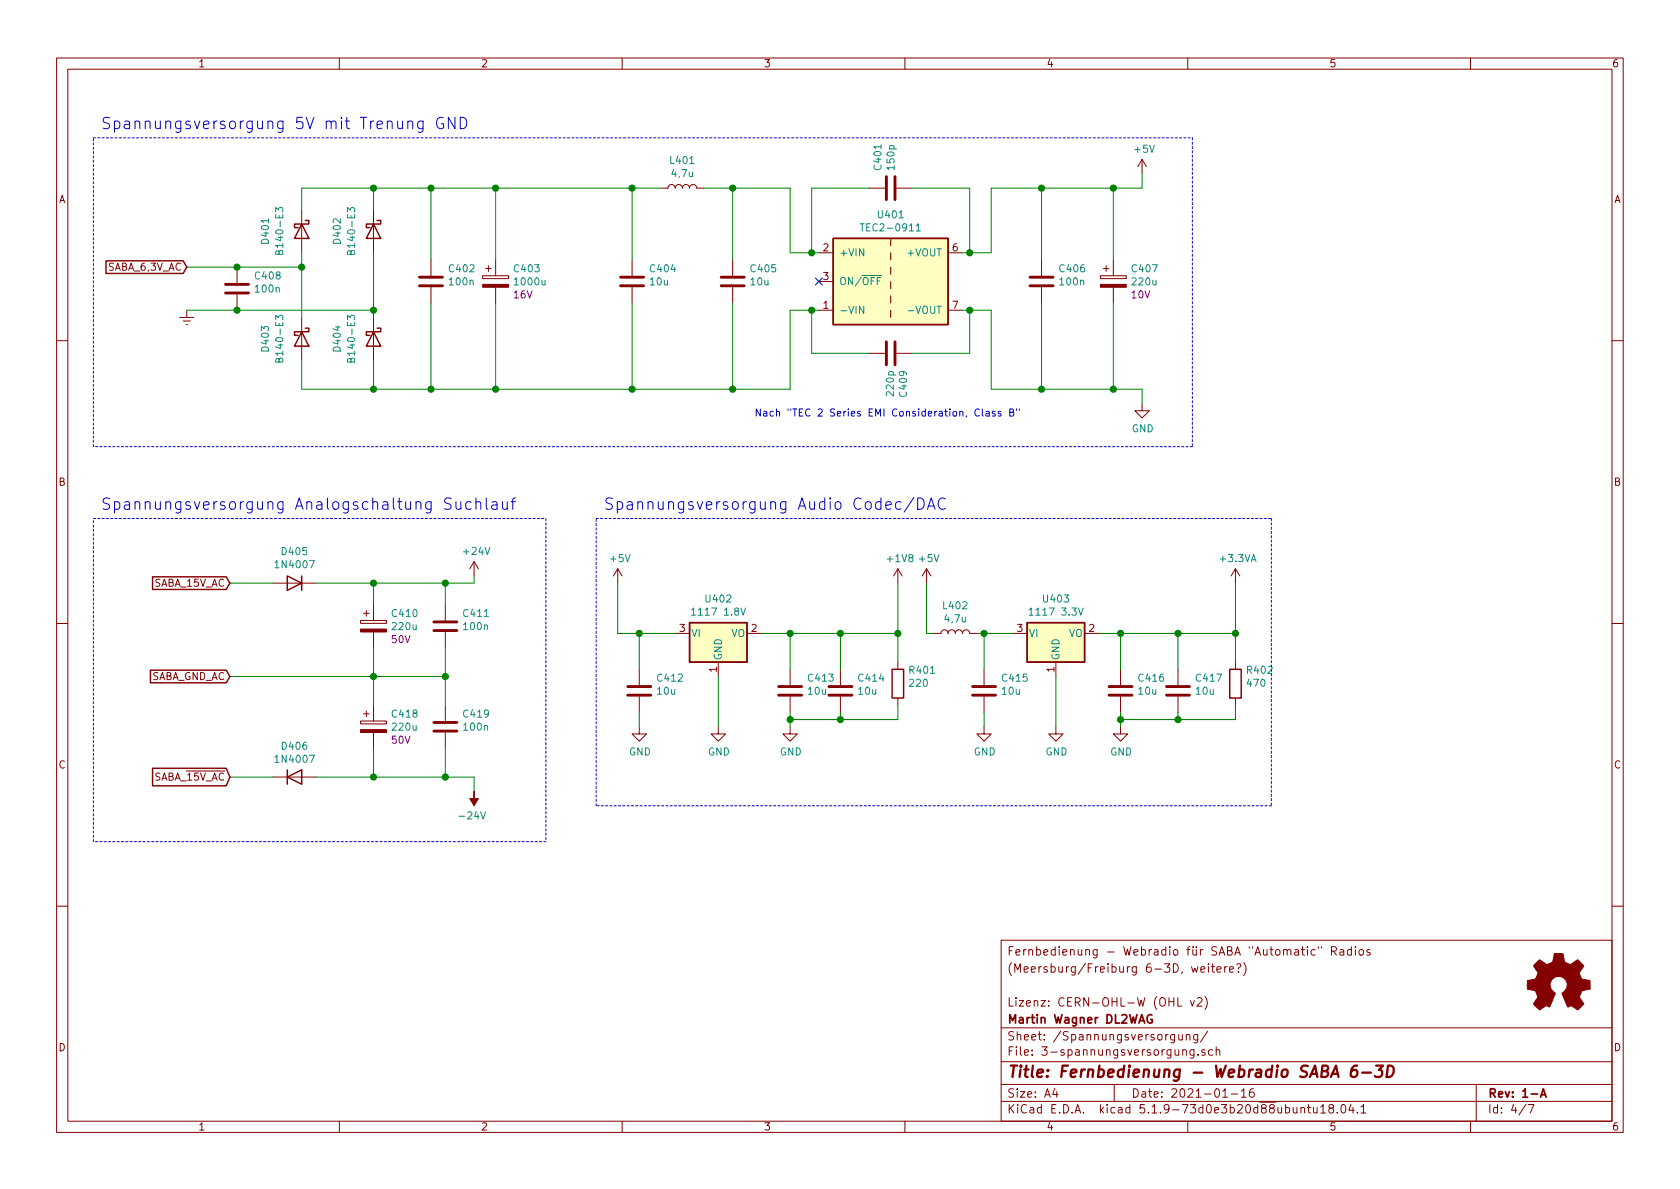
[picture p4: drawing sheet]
EESchema Schematic File Version 4
EELAYER 30 0
EELAYER END
$Descr A4 11693 8268
encoding utf-8
Sheet 4 7
Title "Fernbedienung - Webradio SABA 6-3D"
Date "2021-01-16"
Rev "1-A"
Comp "Martin Wagner DL2WAG"
Comment1 "Lizenz: CERN-OHL-W (OHL v2)"
Comment2 ""
Comment3 "(Meersburg/Freiburg 6-3D, weitere?)"
Comment4 "Fernbedienung - Webradio für SABA \"Automatic\" Radios"
$EndDescr
$Comp
L Graphic:Logo_Open_Hardware_Small #LOGO?
U 1 1
P 10850 6850
AR Path="/6008C46B" Ref="#LOGO?"  Part="1" 
AR Path="/6008B538/6008C46B" Ref="#LOGO401"  Part="1" 
F 0 "#LOGO401" H 10850 7125 50  0001 C CNN
F 1 "Logo_Open_Hardware_Small" H 10850 6625 50  0001 C CNN
F 2 "" H 10850 6850 50  0001 C CNN
F 3 "~" H 10850 6850 50  0001 C CNN
	1    10850 6850
	1    0    0    -1  
$EndComp
$Comp
L Diode:B140-E3 D?
U 1 1
P 2100 1600
AR Path="/6002EA57/6009846C" Ref="D?"  Part="1" 
AR Path="/6008B538/6009846C" Ref="D401"  Part="1" 
F 0 "D401" H 2100 1350 50  0000 C CNN
F 1 "B140-E3" H 2100 1450 50  0000 C CNN
F 2 "Diode_SMD:D_SMA" H 2100 1425 50  0001 C CNN
F 3 "http://www.vishay.com/docs/88946/b120.pdf" H 2100 1600 50  0001 C CNN
F 4 "Vishay B140-E3/61T" H 2100 1600 50  0001 C CNN "Bauteil"
	1    2100 1600
	0    1    1    0   
$EndComp
Wire Wire Line
	2100 2500 2100 2700
Wire Wire Line
	2100 2700 2600 2700
Wire Wire Line
	2600 2500 2600 2700
Wire Wire Line
	2100 1450 2100 1300
Wire Wire Line
	2100 1300 2600 1300
Wire Wire Line
	2600 1300 2600 1450
$Comp
L Device:C C?
U 1 1
P 3000 1950
AR Path="/6002EA57/600BAEBF" Ref="C?"  Part="1" 
AR Path="/6008B538/600BAEBF" Ref="C402"  Part="1" 
F 0 "C402" H 3115 2041 50  0000 L CNN
F 1 "100n" H 3115 1950 50  0000 L CNN
F 2 "Capacitor_SMD:C_0603_1608Metric" H 3038 1800 50  0001 C CNN
F 3 "~" H 3000 1950 50  0001 C CNN
F 4 "" H 3115 1859 50  0000 L CNN "Placement"
F 5 "WE 885382206004" H 3000 1950 50  0001 C CNN "Bauteil"
	1    3000 1950
	1    0    0    -1  
$EndComp
$Comp
L Device:C C?
U 1 1
P 4400 1950
AR Path="/6002EA57/600BAEC6" Ref="C?"  Part="1" 
AR Path="/6008B538/600BAEC6" Ref="C404"  Part="1" 
F 0 "C404" H 4515 2041 50  0000 L CNN
F 1 "10u" H 4515 1950 50  0000 L CNN
F 2 "Capacitor_SMD:C_1206_3216Metric" H 4438 1800 50  0001 C CNN
F 3 "~" H 4400 1950 50  0001 C CNN
F 4 "" H 4515 1859 50  0000 L CNN "Placement"
F 5 "WE 885012208069" H 4400 1950 50  0001 C CNN "Bauteil"
	1    4400 1950
	1    0    0    -1  
$EndComp
Wire Wire Line
	3000 1300 3000 1800
Wire Wire Line
	3000 2100 3000 2700
Wire Wire Line
	1300 2150 1650 2150
Wire Wire Line
	2100 2200 2100 1850
Wire Wire Line
	2100 1850 2100 1750
Connection ~ 2100 1850
Wire Wire Line
	1300 1850 1650 1850
$Comp
L power:Earth #PWR0402
U 1 1
P 1300 2150
F 0 "#PWR0402" H 1300 1900 50  0001 C CNN
F 1 "Earth" H 1300 2000 50  0001 C CNN
F 2 "" H 1300 2150 50  0001 C CNN
F 3 "~" H 1300 2150 50  0001 C CNN
	1    1300 2150
	1    0    0    -1  
$EndComp
Text GLabel 1300 1850 0    50   Input ~ 0
SABA_6,3V_AC
$Comp
L Device:C C?
U 1 1
P 1650 2000
AR Path="/6002EA57/600C5AD1" Ref="C?"  Part="1" 
AR Path="/6008B538/600C5AD1" Ref="C408"  Part="1" 
F 0 "C408" H 1765 2091 50  0000 L CNN
F 1 "100n" H 1765 2000 50  0000 L CNN
F 2 "Capacitor_SMD:C_0603_1608Metric" H 1688 1850 50  0001 C CNN
F 3 "~" H 1650 2000 50  0001 C CNN
F 4 "" H 1765 1909 50  0000 L CNN "Placement"
F 5 "WE 885382206004" H 1650 2000 50  0001 C CNN "Bauteil"
	1    1650 2000
	1    0    0    -1  
$EndComp
Connection ~ 1650 1850
Wire Wire Line
	1650 1850 2100 1850
Connection ~ 1650 2150
Wire Wire Line
	1650 2150 2600 2150
Connection ~ 2600 2150
Wire Wire Line
	2600 2150 2600 2200
Wire Wire Line
	2600 1750 2600 2150
Wire Wire Line
	3000 1300 3450 1300
Wire Wire Line
	4400 1300 4400 1800
Wire Wire Line
	4400 2100 4400 2700
$Comp
L Device:L L401
U 1 1
P 4750 1300
F 0 "L401" V 4940 1300 50  0000 C CNN
F 1 "4,7u" V 4849 1300 50  0000 C CNN
F 2 "local:WE-LQ" H 4750 1300 50  0001 C CNN
F 3 "~" H 4750 1300 50  0001 C CNN
F 4 "WE 744045004" V 4750 1300 50  0001 C CNN "Bauteil"
	1    4750 1300
	0    -1   -1   0   
$EndComp
$Comp
L Device:C C?
U 1 1
P 5100 1950
AR Path="/6002EA57/600C92CE" Ref="C?"  Part="1" 
AR Path="/6008B538/600C92CE" Ref="C405"  Part="1" 
F 0 "C405" H 5215 2041 50  0000 L CNN
F 1 "10u" H 5215 1950 50  0000 L CNN
F 2 "Capacitor_SMD:C_1206_3216Metric" H 5138 1800 50  0001 C CNN
F 3 "~" H 5100 1950 50  0001 C CNN
F 4 "" H 5215 1859 50  0000 L CNN "Placement"
F 5 "WE 885012208069" H 5100 1950 50  0001 C CNN "Bauteil"
	1    5100 1950
	1    0    0    -1  
$EndComp
Wire Wire Line
	4400 1300 4600 1300
Wire Wire Line
	5100 1300 5100 1800
Connection ~ 4400 1300
Wire Wire Line
	5100 2100 5100 2700
Wire Wire Line
	3000 2700 3450 2700
Connection ~ 4400 2700
$Comp
L local:TEC2-0911 U401
U 1 1
P 6200 1950
F 0 "U401" H 6200 2417 50  0000 C CNN
F 1 "TEC2-0911" H 6200 2326 50  0000 C CNN
F 2 "local:Converter_DCDC_TRACO_TEC2_xxxx_THT" H 6200 1950 50  0001 C CNN
F 3 "" H 6200 1950 50  0001 C CNN
F 4 "Traco Power TEC 2-0911" H 6200 1950 50  0001 C CNN "Bauteil"
	1    6200 1950
	1    0    0    -1  
$EndComp
NoConn ~ 5700 1950
Text Notes 5250 2900 0    50   ~ 0
Nach "TEC 2 Series EMI Consideration, Class B"
Wire Wire Line
	5700 1750 5650 1750
Wire Wire Line
	5500 1750 5500 1300
Wire Wire Line
	4900 1300 5100 1300
Connection ~ 5100 1300
Wire Wire Line
	5100 1300 5500 1300
Wire Wire Line
	5700 2150 5650 2150
Wire Wire Line
	5500 2150 5500 2700
Wire Wire Line
	4400 2700 5100 2700
Connection ~ 5100 2700
Wire Wire Line
	5100 2700 5500 2700
Wire Wire Line
	6700 1750 6750 1750
Wire Wire Line
	6900 1750 6900 1300
Wire Wire Line
	6900 1300 7250 1300
Wire Wire Line
	6700 2150 6750 2150
Wire Wire Line
	6900 2150 6900 2700
Wire Wire Line
	6900 2700 7250 2700
$Comp
L Device:C C?
U 1 1
P 6200 1300
AR Path="/6002EA57/600D732B" Ref="C?"  Part="1" 
AR Path="/6008B538/600D732B" Ref="C401"  Part="1" 
F 0 "C401" H 6315 1391 50  0000 L CNN
F 1 "150p" H 6315 1300 50  0000 L CNN
F 2 "Capacitor_SMD:C_0603_1608Metric" H 6238 1150 50  0001 C CNN
F 3 "~" H 6200 1300 50  0001 C CNN
F 4 "" H 6315 1209 50  0000 L CNN "Placement"
F 5 "WE 885012206103" H 6200 1300 50  0001 C CNN "Bauteil"
	1    6200 1300
	0    -1   -1   0   
$EndComp
Wire Wire Line
	6050 2450 5650 2450
Wire Wire Line
	5650 2450 5650 2150
Connection ~ 5650 2150
Wire Wire Line
	5650 2150 5500 2150
Wire Wire Line
	6350 2450 6750 2450
Wire Wire Line
	6750 2450 6750 2150
Connection ~ 6750 2150
Wire Wire Line
	6750 2150 6900 2150
Wire Wire Line
	6750 1750 6750 1300
Wire Wire Line
	6750 1300 6350 1300
Wire Wire Line
	5650 1300 5650 1750
Wire Wire Line
	6050 1300 5650 1300
Connection ~ 6750 1750
Wire Wire Line
	6750 1750 6900 1750
Connection ~ 5650 1750
Wire Wire Line
	5650 1750 5500 1750
$Comp
L Device:C C?
U 1 1
P 6200 2450
AR Path="/6002EA57/600DC7FD" Ref="C?"  Part="1" 
AR Path="/6008B538/600DC7FD" Ref="C409"  Part="1" 
F 0 "C409" H 6315 2541 50  0000 L CNN
F 1 "220p" H 6315 2450 50  0000 L CNN
F 2 "Capacitor_SMD:C_0603_1608Metric" H 6238 2300 50  0001 C CNN
F 3 "~" H 6200 2450 50  0001 C CNN
F 4 "" H 6315 2359 50  0000 L CNN "Placement"
F 5 "WE 885012206079" H 6200 2450 50  0001 C CNN "Bauteil"
	1    6200 2450
	0    1    1    0   
$EndComp
$Comp
L Device:CP C407
U 1 1
P 7750 1950
F 0 "C407" H 7868 2041 50  0000 L CNN
F 1 "220u" H 7868 1950 50  0000 L CNN
F 2 "local:CP_Radial_D10.0mm_P5.00mm_liegend" H 7788 1800 50  0001 C CNN
F 3 "~" H 7750 1950 50  0001 C CNN
F 4 "10V" H 7868 1859 50  0000 L CNN "Voltage"
F 5 "WE 860020675020" H 7750 1950 50  0001 C CNN "Bauteil"
	1    7750 1950
	1    0    0    -1  
$EndComp
$Comp
L Device:C C?
U 1 1
P 7250 1950
AR Path="/6002EA57/600DED12" Ref="C?"  Part="1" 
AR Path="/6008B538/600DED12" Ref="C406"  Part="1" 
F 0 "C406" H 7365 2041 50  0000 L CNN
F 1 "100n" H 7365 1950 50  0000 L CNN
F 2 "Capacitor_SMD:C_0603_1608Metric" H 7288 1800 50  0001 C CNN
F 3 "~" H 7250 1950 50  0001 C CNN
F 4 "" H 7365 1859 50  0000 L CNN "Placement"
F 5 "WE 885382206004" H 7250 1950 50  0001 C CNN "Bauteil"
	1    7250 1950
	1    0    0    -1  
$EndComp
Wire Wire Line
	7250 1800 7250 1300
Connection ~ 7250 1300
Wire Wire Line
	7250 1300 7750 1300
Wire Wire Line
	7250 2100 7250 2700
Connection ~ 7250 2700
Wire Wire Line
	7250 2700 7750 2700
Wire Wire Line
	7750 2700 7750 2100
Wire Wire Line
	7750 1800 7750 1300
Connection ~ 7750 2700
Wire Wire Line
	7750 2700 7950 2700
Connection ~ 7750 1300
Wire Wire Line
	7750 1300 7950 1300
$Comp
L power:GND #PWR?
U 1 1
P 7950 2800
AR Path="/6002EA57/600E3C16" Ref="#PWR?"  Part="1" 
AR Path="/6008B538/600E3C16" Ref="#PWR0403"  Part="1" 
F 0 "#PWR0403" H 7950 2550 50  0001 C CNN
F 1 "GND" H 7955 2627 50  0000 C CNN
F 2 "" H 7950 2800 50  0001 C CNN
F 3 "" H 7950 2800 50  0001 C CNN
	1    7950 2800
	1    0    0    -1  
$EndComp
Wire Wire Line
	7950 2700 7950 2800
$Comp
L power:+5V #PWR0401
U 1 1
P 7950 1200
F 0 "#PWR0401" H 7950 1050 50  0001 C CNN
F 1 "+5V" H 7965 1373 50  0000 C CNN
F 2 "" H 7950 1200 50  0001 C CNN
F 3 "" H 7950 1200 50  0001 C CNN
	1    7950 1200
	1    0    0    -1  
$EndComp
Wire Wire Line
	7950 1200 7950 1300
Connection ~ 3000 1300
Connection ~ 2600 1300
Connection ~ 3000 2700
Wire Wire Line
	3450 2100 3450 2700
Connection ~ 3450 1300
Wire Wire Line
	3450 1800 3450 1300
$Comp
L Device:CP C403
U 1 1
P 3450 1950
F 0 "C403" H 3568 2041 50  0000 L CNN
F 1 "1000u" H 3568 1950 50  0000 L CNN
F 2 "Capacitor_THT:CP_Radial_D10.0mm_P5.00mm" H 3488 1800 50  0001 C CNN
F 3 "~" H 3450 1950 50  0001 C CNN
F 4 "16V" H 3568 1859 50  0000 L CNN "Voltage"
F 5 "WE 860020375017" H 3450 1950 50  0001 C CNN "Bauteil"
	1    3450 1950
	1    0    0    -1  
$EndComp
Connection ~ 3450 2700
Connection ~ 2600 2700
Wire Wire Line
	2600 2700 3000 2700
Wire Wire Line
	3000 1300 2600 1300
Wire Wire Line
	3450 1300 4400 1300
Wire Wire Line
	3450 2700 4400 2700
Text Notes 700  900  0    79   ~ 0
Spannungsversorgung 5V mit Trenung GND
Wire Notes Line
	650  950  8300 950 
Wire Notes Line
	8300 950  8300 3100
Wire Notes Line
	8300 3100 650  3100
Wire Notes Line
	650  3100 650  950 
Text GLabel 1600 4050 0    50   Input ~ 0
SABA_15V_AC
Text GLabel 1600 4700 0    50   Input ~ 0
SABA_GND_AC
Text GLabel 1600 5400 0    50   Input ~ 0
SABA_~15V_AC
$Comp
L Device:D D405
U 1 1
P 2050 4050
F 0 "D405" H 2050 3833 50  0000 C CNN
F 1 "1N4007" H 2050 3924 50  0000 C CNN
F 2 "Diode_SMD:D_SMA" H 2050 4050 50  0001 C CNN
F 3 "~" H 2050 4050 50  0001 C CNN
F 4 "1N4007FLTR" H 2050 4050 50  0001 C CNN "Bauteil"
	1    2050 4050
	-1   0    0    1   
$EndComp
$Comp
L Device:D D406
U 1 1
P 2050 5400
F 0 "D406" H 2050 5617 50  0000 C CNN
F 1 "1N4007" H 2050 5526 50  0000 C CNN
F 2 "Diode_SMD:D_SMA" H 2050 5400 50  0001 C CNN
F 3 "~" H 2050 5400 50  0001 C CNN
F 4 "1N4007FLTR" H 2050 5400 50  0001 C CNN "Bauteil"
	1    2050 5400
	1    0    0    -1  
$EndComp
$Comp
L Device:CP C410
U 1 1
P 2600 4350
F 0 "C410" H 2718 4441 50  0000 L CNN
F 1 "220u" H 2718 4350 50  0000 L CNN
F 2 "Capacitor_THT:CP_Radial_D10.0mm_P5.00mm" H 2638 4200 50  0001 C CNN
F 3 "~" H 2600 4350 50  0001 C CNN
F 4 "50V" H 2718 4259 50  0000 L CNN "Voltage"
F 5 "WE 860020675020" H 2600 4350 50  0001 C CNN "Bauteil"
	1    2600 4350
	1    0    0    -1  
$EndComp
$Comp
L Device:C C?
U 1 1
P 3100 4350
AR Path="/6002EA57/60102210" Ref="C?"  Part="1" 
AR Path="/6008B538/60102210" Ref="C411"  Part="1" 
F 0 "C411" H 3215 4441 50  0000 L CNN
F 1 "100n" H 3215 4350 50  0000 L CNN
F 2 "Capacitor_SMD:C_0603_1608Metric" H 3138 4200 50  0001 C CNN
F 3 "~" H 3100 4350 50  0001 C CNN
F 4 "" H 3215 4259 50  0000 L CNN "Placement"
F 5 "WE 885382206004" H 3100 4350 50  0001 C CNN "Bauteil"
	1    3100 4350
	1    0    0    -1  
$EndComp
$Comp
L Device:C C?
U 1 1
P 3100 5050
AR Path="/6002EA57/60103644" Ref="C?"  Part="1" 
AR Path="/6008B538/60103644" Ref="C419"  Part="1" 
F 0 "C419" H 3215 5141 50  0000 L CNN
F 1 "100n" H 3215 5050 50  0000 L CNN
F 2 "Capacitor_SMD:C_0603_1608Metric" H 3138 4900 50  0001 C CNN
F 3 "~" H 3100 5050 50  0001 C CNN
F 4 "" H 3215 4959 50  0000 L CNN "Placement"
F 5 "WE 885382206004" H 3100 5050 50  0001 C CNN "Bauteil"
	1    3100 5050
	1    0    0    -1  
$EndComp
Wire Wire Line
	1600 4050 1900 4050
Wire Wire Line
	3100 4050 3100 4200
Wire Wire Line
	2200 4050 2600 4050
Wire Wire Line
	1900 5400 1600 5400
Wire Wire Line
	3100 5200 3100 5400
Wire Wire Line
	1600 4700 2600 4700
Wire Wire Line
	3100 4500 3100 4700
Connection ~ 3100 4700
Wire Wire Line
	3100 4700 3100 4900
$Comp
L Device:CP C418
U 1 1
P 2600 5050
F 0 "C418" H 2718 5141 50  0000 L CNN
F 1 "220u" H 2718 5050 50  0000 L CNN
F 2 "Capacitor_THT:CP_Radial_D10.0mm_P5.00mm" H 2638 4900 50  0001 C CNN
F 3 "~" H 2600 5050 50  0001 C CNN
F 4 "50V" H 2718 4959 50  0000 L CNN "Voltage"
F 5 "WE 860020675020" H 2600 5050 50  0001 C CNN "Bauteil"
	1    2600 5050
	1    0    0    -1  
$EndComp
Wire Wire Line
	2600 4050 2600 4200
Wire Wire Line
	2200 5400 2600 5400
Wire Wire Line
	2600 4500 2600 4700
Wire Wire Line
	2600 5200 2600 5400
Connection ~ 2600 4050
Connection ~ 2600 5400
Connection ~ 2600 4700
Wire Wire Line
	2600 4700 3100 4700
Wire Wire Line
	2600 4700 2600 4900
$Comp
L power:-24V #PWR0415
U 1 1
P 3300 5500
F 0 "#PWR0415" H 3300 5600 50  0001 C CNN
F 1 "-24V" H 3315 5673 50  0000 C CNN
F 2 "" H 3300 5500 50  0001 C CNN
F 3 "" H 3300 5500 50  0001 C CNN
	1    3300 5500
	-1   0    0    1   
$EndComp
$Comp
L power:+24V #PWR0404
U 1 1
P 3300 4000
F 0 "#PWR0404" H 3300 3850 50  0001 C CNN
F 1 "+24V" H 3315 4173 50  0000 C CNN
F 2 "" H 3300 4000 50  0001 C CNN
F 3 "" H 3300 4000 50  0001 C CNN
	1    3300 4000
	1    0    0    -1  
$EndComp
Wire Wire Line
	2600 4050 3100 4050
Wire Wire Line
	3300 4000 3300 4050
Wire Wire Line
	3300 4050 3100 4050
Connection ~ 3100 4050
Wire Wire Line
	3300 5500 3300 5400
Wire Wire Line
	2600 5400 3100 5400
Connection ~ 3100 5400
Wire Wire Line
	3100 5400 3300 5400
Wire Notes Line
	650  3600 3800 3600
Wire Notes Line
	3800 3600 3800 5850
Wire Notes Line
	3800 5850 650  5850
Wire Notes Line
	650  5850 650  3600
Text Notes 700  3550 0    79   ~ 0
Spannungsversorgung Analogschaltung Suchlauf\n
$Comp
L Regulator_Linear:AP1117-18 U402
U 1 1
P 5000 4400
F 0 "U402" H 5000 4642 50  0000 C CNN
F 1 "1117 1.8V" H 5000 4551 50  0000 C CNN
F 2 "Package_TO_SOT_SMD:SOT-223-3_TabPin2" H 5000 4600 50  0001 C CNN
F 3 "" H 5100 4150 50  0001 C CNN
F 4 "ST LD1117S18CTR" H 5000 4400 50  0001 C CNN "Bauteil"
	1    5000 4400
	1    0    0    -1  
$EndComp
$Comp
L power:+5V #PWR0405
U 1 1
P 4300 4050
F 0 "#PWR0405" H 4300 3900 50  0001 C CNN
F 1 "+5V" H 4315 4223 50  0000 C CNN
F 2 "" H 4300 4050 50  0001 C CNN
F 3 "" H 4300 4050 50  0001 C CNN
	1    4300 4050
	1    0    0    -1  
$EndComp
Wire Wire Line
	4300 4050 4300 4400
Wire Wire Line
	4300 4400 4450 4400
$Comp
L power:+5V #PWR0407
U 1 1
P 6450 4050
F 0 "#PWR0407" H 6450 3900 50  0001 C CNN
F 1 "+5V" H 6465 4223 50  0000 C CNN
F 2 "" H 6450 4050 50  0001 C CNN
F 3 "" H 6450 4050 50  0001 C CNN
	1    6450 4050
	1    0    0    -1  
$EndComp
Wire Wire Line
	6450 4050 6450 4400
Wire Wire Line
	6450 4400 6500 4400
Wire Wire Line
	4450 4650 4450 4400
Connection ~ 4450 4400
Wire Wire Line
	4450 4400 4700 4400
$Comp
L power:+3.3VA #PWR0408
U 1 1
P 8600 4050
F 0 "#PWR0408" H 8600 3900 50  0001 C CNN
F 1 "+3.3VA" H 8615 4223 50  0000 C CNN
F 2 "" H 8600 4050 50  0001 C CNN
F 3 "" H 8600 4050 50  0001 C CNN
	1    8600 4050
	1    0    0    -1  
$EndComp
$Comp
L power:+1V8 #PWR0406
U 1 1
P 6250 4050
F 0 "#PWR0406" H 6250 3900 50  0001 C CNN
F 1 "+1V8" H 6265 4223 50  0000 C CNN
F 2 "" H 6250 4050 50  0001 C CNN
F 3 "" H 6250 4050 50  0001 C CNN
	1    6250 4050
	1    0    0    -1  
$EndComp
Wire Wire Line
	5300 4400 5500 4400
Wire Wire Line
	5500 4650 5500 4400
Connection ~ 5500 4400
Wire Wire Line
	5500 4400 5850 4400
Wire Wire Line
	6850 4650 6850 4400
Wire Wire Line
	8600 4400 8600 4050
Wire Wire Line
	7800 4650 7800 4400
Connection ~ 7800 4400
$Comp
L power:GND #PWR?
U 1 1
P 4450 5050
AR Path="/6002EA57/6044C3D0" Ref="#PWR?"  Part="1" 
AR Path="/6008B538/6044C3D0" Ref="#PWR0409"  Part="1" 
F 0 "#PWR0409" H 4450 4800 50  0001 C CNN
F 1 "GND" H 4455 4877 50  0000 C CNN
F 2 "" H 4450 5050 50  0001 C CNN
F 3 "" H 4450 5050 50  0001 C CNN
	1    4450 5050
	1    0    0    -1  
$EndComp
$Comp
L power:GND #PWR?
U 1 1
P 5000 5050
AR Path="/6002EA57/6044CA24" Ref="#PWR?"  Part="1" 
AR Path="/6008B538/6044CA24" Ref="#PWR0410"  Part="1" 
F 0 "#PWR0410" H 5000 4800 50  0001 C CNN
F 1 "GND" H 5005 4877 50  0000 C CNN
F 2 "" H 5000 5050 50  0001 C CNN
F 3 "" H 5000 5050 50  0001 C CNN
	1    5000 5050
	1    0    0    -1  
$EndComp
$Comp
L power:GND #PWR?
U 1 1
P 5500 5050
AR Path="/6002EA57/6044CEF7" Ref="#PWR?"  Part="1" 
AR Path="/6008B538/6044CEF7" Ref="#PWR0411"  Part="1" 
F 0 "#PWR0411" H 5500 4800 50  0001 C CNN
F 1 "GND" H 5505 4877 50  0000 C CNN
F 2 "" H 5500 5050 50  0001 C CNN
F 3 "" H 5500 5050 50  0001 C CNN
	1    5500 5050
	1    0    0    -1  
$EndComp
$Comp
L power:GND #PWR?
U 1 1
P 6850 5050
AR Path="/6002EA57/6044D301" Ref="#PWR?"  Part="1" 
AR Path="/6008B538/6044D301" Ref="#PWR0412"  Part="1" 
F 0 "#PWR0412" H 6850 4800 50  0001 C CNN
F 1 "GND" H 6855 4877 50  0000 C CNN
F 2 "" H 6850 5050 50  0001 C CNN
F 3 "" H 6850 5050 50  0001 C CNN
	1    6850 5050
	1    0    0    -1  
$EndComp
$Comp
L power:GND #PWR?
U 1 1
P 7350 5050
AR Path="/6002EA57/6044D957" Ref="#PWR?"  Part="1" 
AR Path="/6008B538/6044D957" Ref="#PWR0413"  Part="1" 
F 0 "#PWR0413" H 7350 4800 50  0001 C CNN
F 1 "GND" H 7355 4877 50  0000 C CNN
F 2 "" H 7350 5050 50  0001 C CNN
F 3 "" H 7350 5050 50  0001 C CNN
	1    7350 5050
	1    0    0    -1  
$EndComp
$Comp
L power:GND #PWR?
U 1 1
P 7800 5050
AR Path="/6002EA57/6044DE01" Ref="#PWR?"  Part="1" 
AR Path="/6008B538/6044DE01" Ref="#PWR0414"  Part="1" 
F 0 "#PWR0414" H 7800 4800 50  0001 C CNN
F 1 "GND" H 7805 4877 50  0000 C CNN
F 2 "" H 7800 5050 50  0001 C CNN
F 3 "" H 7800 5050 50  0001 C CNN
	1    7800 5050
	1    0    0    -1  
$EndComp
Wire Wire Line
	5000 4700 5000 5050
Wire Wire Line
	5500 4950 5500 5000
Wire Wire Line
	6850 4950 6850 5050
Wire Wire Line
	7800 4950 7800 5000
Wire Wire Line
	5850 4650 5850 4400
Connection ~ 5850 4400
Wire Wire Line
	5850 4400 6250 4400
Wire Wire Line
	5850 4950 5850 5000
Connection ~ 5500 5000
Wire Wire Line
	5500 5000 5500 5050
Wire Wire Line
	8200 4650 8200 4400
Wire Wire Line
	7800 4400 8200 4400
Connection ~ 8200 4400
Wire Wire Line
	8200 4400 8600 4400
Wire Wire Line
	8200 4950 8200 5000
Connection ~ 7800 5000
Wire Wire Line
	7800 5000 7800 5050
Wire Notes Line
	4150 3600 8850 3600
Wire Notes Line
	8850 3600 8850 5600
Wire Notes Line
	8850 5600 4150 5600
Wire Notes Line
	4150 5600 4150 3600
Text Notes 4200 3550 0    79   ~ 0
Spannungsversorgung Audio Codec/DAC\n
$Comp
L Device:L L402
U 1 1
P 6650 4400
F 0 "L402" V 6840 4400 50  0000 C CNN
F 1 "4,7u" V 6749 4400 50  0000 C CNN
F 2 "local:WE-LQ" H 6650 4400 50  0001 C CNN
F 3 "~" H 6650 4400 50  0001 C CNN
F 4 "WE 744045004" V 6650 4400 50  0001 C CNN "Bauteil"
	1    6650 4400
	0    -1   -1   0   
$EndComp
Wire Wire Line
	6800 4400 6850 4400
Connection ~ 6850 4400
$Comp
L Device:R R?
U 1 1
P 6250 4750
AR Path="/5FFC49DA/604A1554" Ref="R?"  Part="1" 
AR Path="/6002EA57/604A1554" Ref="R?"  Part="1" 
AR Path="/6008B538/604A1554" Ref="R401"  Part="1" 
F 0 "R401" H 6180 4659 50  0000 R CNN
F 1 "220" H 6180 4750 50  0000 R CNN
F 2 "Resistor_SMD:R_0603_1608Metric" V 6180 4750 50  0001 C CNN
F 3 "~" H 6250 4750 50  0001 C CNN
F 4 "" V 6250 4800 50  0000 R CNN "Placement"
	1    6250 4750
	-1   0    0    1   
$EndComp
Wire Wire Line
	6250 4050 6250 4400
Connection ~ 6250 4400
Wire Wire Line
	6250 4400 6250 4600
Wire Wire Line
	6250 4900 6250 5000
Wire Wire Line
	5500 5000 5850 5000
Connection ~ 5850 5000
Wire Wire Line
	5850 5000 6250 5000
$Comp
L Device:R R?
U 1 1
P 8600 4750
AR Path="/5FFC49DA/604B78C5" Ref="R?"  Part="1" 
AR Path="/6002EA57/604B78C5" Ref="R?"  Part="1" 
AR Path="/6008B538/604B78C5" Ref="R402"  Part="1" 
F 0 "R402" H 8530 4659 50  0000 R CNN
F 1 "470" H 8530 4750 50  0000 R CNN
F 2 "Resistor_SMD:R_0603_1608Metric" V 8530 4750 50  0001 C CNN
F 3 "~" H 8600 4750 50  0001 C CNN
F 4 "" V 8600 4800 50  0000 R CNN "Placement"
	1    8600 4750
	-1   0    0    1   
$EndComp
Wire Wire Line
	8600 4400 8600 4600
Connection ~ 8600 4400
Wire Wire Line
	8600 4900 8600 5000
Wire Wire Line
	7800 5000 8200 5000
Connection ~ 8200 5000
Wire Wire Line
	8200 5000 8600 5000
Wire Wire Line
	4450 4950 4450 5050
$Comp
L Device:C C?
U 1 1
P 4450 4800
AR Path="/6002EA57/6003B8AE" Ref="C?"  Part="1" 
AR Path="/6008B538/6003B8AE" Ref="C412"  Part="1" 
F 0 "C412" H 4565 4891 50  0000 L CNN
F 1 "10u" H 4565 4800 50  0000 L CNN
F 2 "Capacitor_SMD:C_1206_3216Metric" H 4488 4650 50  0001 C CNN
F 3 "~" H 4450 4800 50  0001 C CNN
F 4 "" H 4565 4709 50  0000 L CNN "Placement"
F 5 "WE 885012208069" H 4450 4800 50  0001 C CNN "Bauteil"
	1    4450 4800
	1    0    0    -1  
$EndComp
$Comp
L Device:C C?
U 1 1
P 5500 4800
AR Path="/6002EA57/6003C248" Ref="C?"  Part="1" 
AR Path="/6008B538/6003C248" Ref="C413"  Part="1" 
F 0 "C413" H 5615 4891 50  0000 L CNN
F 1 "10u" H 5615 4800 50  0000 L CNN
F 2 "Capacitor_SMD:C_1206_3216Metric" H 5538 4650 50  0001 C CNN
F 3 "~" H 5500 4800 50  0001 C CNN
F 4 "" H 5615 4709 50  0000 L CNN "Placement"
F 5 "WE 885012208069" H 5500 4800 50  0001 C CNN "Bauteil"
	1    5500 4800
	1    0    0    -1  
$EndComp
$Comp
L Device:C C?
U 1 1
P 5850 4800
AR Path="/6002EA57/6003C938" Ref="C?"  Part="1" 
AR Path="/6008B538/6003C938" Ref="C414"  Part="1" 
F 0 "C414" H 5965 4891 50  0000 L CNN
F 1 "10u" H 5965 4800 50  0000 L CNN
F 2 "Capacitor_SMD:C_1206_3216Metric" H 5888 4650 50  0001 C CNN
F 3 "~" H 5850 4800 50  0001 C CNN
F 4 "" H 5965 4709 50  0000 L CNN "Placement"
F 5 "WE 885012208069" H 5850 4800 50  0001 C CNN "Bauteil"
	1    5850 4800
	1    0    0    -1  
$EndComp
$Comp
L Device:C C?
U 1 1
P 6850 4800
AR Path="/6002EA57/6003CCE9" Ref="C?"  Part="1" 
AR Path="/6008B538/6003CCE9" Ref="C415"  Part="1" 
F 0 "C415" H 6965 4891 50  0000 L CNN
F 1 "10u" H 6965 4800 50  0000 L CNN
F 2 "Capacitor_SMD:C_1206_3216Metric" H 6888 4650 50  0001 C CNN
F 3 "~" H 6850 4800 50  0001 C CNN
F 4 "" H 6965 4709 50  0000 L CNN "Placement"
F 5 "WE 885012208069" H 6850 4800 50  0001 C CNN "Bauteil"
	1    6850 4800
	1    0    0    -1  
$EndComp
$Comp
L Device:C C?
U 1 1
P 7800 4800
AR Path="/6002EA57/6003D22E" Ref="C?"  Part="1" 
AR Path="/6008B538/6003D22E" Ref="C416"  Part="1" 
F 0 "C416" H 7915 4891 50  0000 L CNN
F 1 "10u" H 7915 4800 50  0000 L CNN
F 2 "Capacitor_SMD:C_1206_3216Metric" H 7838 4650 50  0001 C CNN
F 3 "~" H 7800 4800 50  0001 C CNN
F 4 "" H 7915 4709 50  0000 L CNN "Placement"
F 5 "WE 885012208069" H 7800 4800 50  0001 C CNN "Bauteil"
	1    7800 4800
	1    0    0    -1  
$EndComp
$Comp
L Device:C C?
U 1 1
P 8200 4800
AR Path="/6002EA57/6003D8C4" Ref="C?"  Part="1" 
AR Path="/6008B538/6003D8C4" Ref="C417"  Part="1" 
F 0 "C417" H 8315 4891 50  0000 L CNN
F 1 "10u" H 8315 4800 50  0000 L CNN
F 2 "Capacitor_SMD:C_1206_3216Metric" H 8238 4650 50  0001 C CNN
F 3 "~" H 8200 4800 50  0001 C CNN
F 4 "" H 8315 4709 50  0000 L CNN "Placement"
F 5 "WE 885012208069" H 8200 4800 50  0001 C CNN "Bauteil"
	1    8200 4800
	1    0    0    -1  
$EndComp
$Comp
L Diode:B140-E3 D?
U 1 1
P 2600 1600
AR Path="/6002EA57/5FFFFEF5" Ref="D?"  Part="1" 
AR Path="/6008B538/5FFFFEF5" Ref="D402"  Part="1" 
F 0 "D402" H 2600 1350 50  0000 C CNN
F 1 "B140-E3" H 2600 1450 50  0000 C CNN
F 2 "Diode_SMD:D_SMA" H 2600 1425 50  0001 C CNN
F 3 "http://www.vishay.com/docs/88946/b120.pdf" H 2600 1600 50  0001 C CNN
F 4 "Vishay B140-E3/61T" H 2600 1600 50  0001 C CNN "Bauteil"
	1    2600 1600
	0    1    1    0   
$EndComp
$Comp
L Diode:B140-E3 D?
U 1 1
P 2600 2350
AR Path="/6002EA57/600006DE" Ref="D?"  Part="1" 
AR Path="/6008B538/600006DE" Ref="D404"  Part="1" 
F 0 "D404" H 2600 2100 50  0000 C CNN
F 1 "B140-E3" H 2600 2200 50  0000 C CNN
F 2 "Diode_SMD:D_SMA" H 2600 2175 50  0001 C CNN
F 3 "http://www.vishay.com/docs/88946/b120.pdf" H 2600 2350 50  0001 C CNN
F 4 "Vishay B140-E3/61T" H 2600 2350 50  0001 C CNN "Bauteil"
	1    2600 2350
	0    1    1    0   
$EndComp
$Comp
L Diode:B140-E3 D?
U 1 1
P 2100 2350
AR Path="/6002EA57/6000148F" Ref="D?"  Part="1" 
AR Path="/6008B538/6000148F" Ref="D403"  Part="1" 
F 0 "D403" H 2100 2100 50  0000 C CNN
F 1 "B140-E3" H 2100 2200 50  0000 C CNN
F 2 "Diode_SMD:D_SMA" H 2100 2175 50  0001 C CNN
F 3 "http://www.vishay.com/docs/88946/b120.pdf" H 2100 2350 50  0001 C CNN
F 4 "Vishay B140-E3/61T" H 2100 2350 50  0001 C CNN "Bauteil"
	1    2100 2350
	0    1    1    0   
$EndComp
Wire Wire Line
	6850 4400 7050 4400
Wire Wire Line
	7650 4400 7800 4400
Wire Wire Line
	7350 4700 7350 5050
$Comp
L Regulator_Linear:AP1117-33 U403
U 1 1
P 7350 4400
F 0 "U403" H 7350 4642 50  0000 C CNN
F 1 "1117 3.3V" H 7350 4551 50  0000 C CNN
F 2 "Package_TO_SOT_SMD:SOT-223-3_TabPin2" H 7350 4600 50  0001 C CNN
F 3 "" H 7450 4150 50  0001 C CNN
F 4 "ST LD1117S33CTR" H 7350 4400 50  0001 C CNN "Bauteil"
	1    7350 4400
	1    0    0    -1  
$EndComp
$EndSCHEMATC
